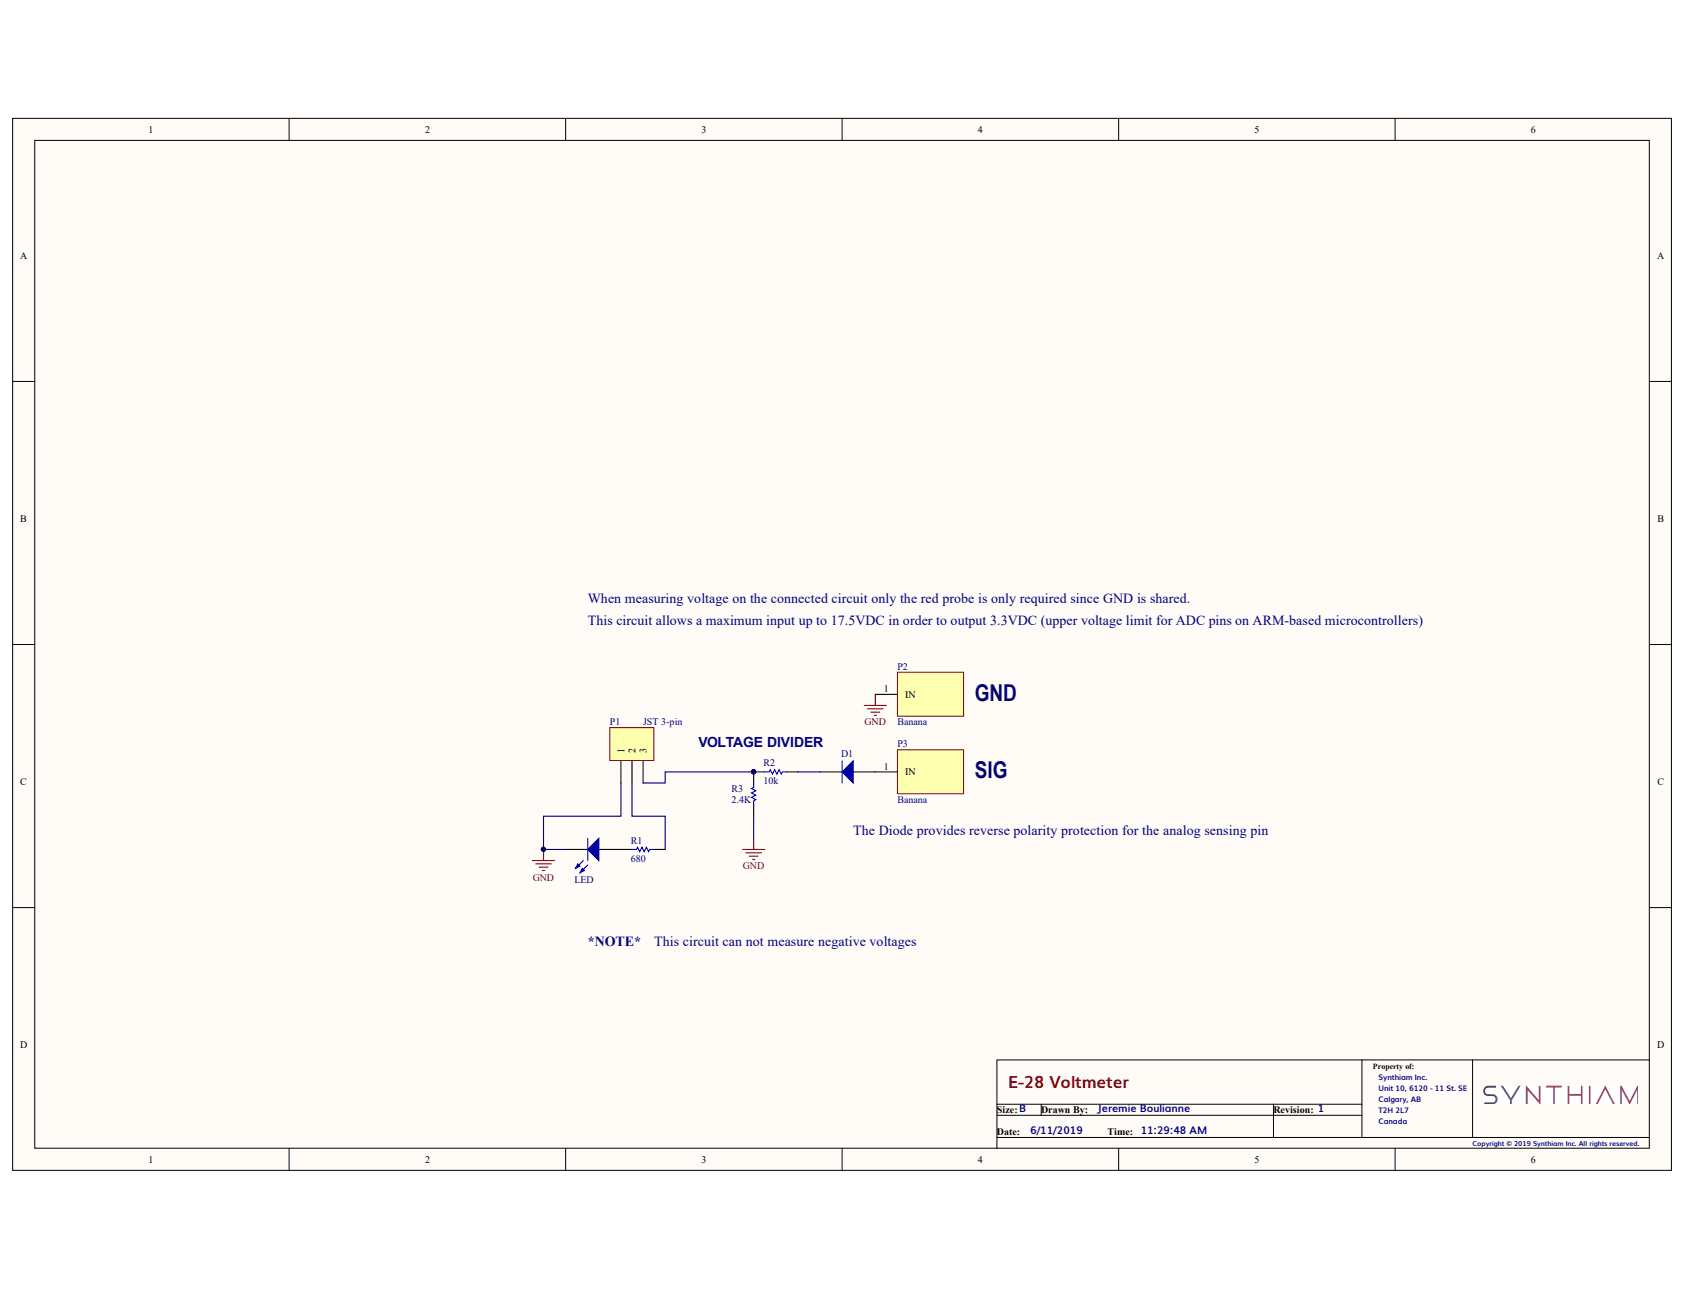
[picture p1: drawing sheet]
# Altium schematic sheet E-28 Voltmeter.SchDoc: E-28 Voltmeter
size B; DrawnBy: Jeremie Boulianne; Organization: Synthiam Inc.; Address1: Unit 10, 6120 - 11 St. SE; Address2: Calgary, AB; Address3: T2H 2L7; Address4: Canada; Revision: 1

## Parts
D1  20V 1A  [DIODE SOD-123]  (value not drawn)
LED  LED2  [0805 LED - TIGHT]  (value not drawn)
P1  JST 3-pin  [JST-PH 3-pin SMD]
P2  Banana  [Banana Jack RA]
P3  Banana  [Banana Jack RA]
R1  value 680  [0603 tight]  (hidden comment: Res1)
R2  value 10k  [0603 tight]  (hidden comment: Res1)
R3  value 2.4K  [0603 Tight]  (hidden comment: Res1)

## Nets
GND: LED.2(K) P1.1 P2.1(IN) R3.2
NetD1_1: D1.1(A) P3.1(IN)
NetD1_2: D1.2(K) R2.2
NetLED_1: LED.1(A) R1.1
NetP1_2: P1.2 R1.2
NetP1_3: P1.3 R2.1 R3.1

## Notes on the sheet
- This circuit allows a maximum input up to 17.5VDC in order to output 3.3VDC (upper voltage limit for ADC pins on ARM-based microcontrollers)
- When measuring voltage on the connected circuit only the red probe is only required since GND is shared.
- VOLTAGE DIVIDER
- GND
- SIG
- The Diode provides reverse polarity protection for the analog sensing pin
- *NOTE*
- This circuit can not measure negative voltages
